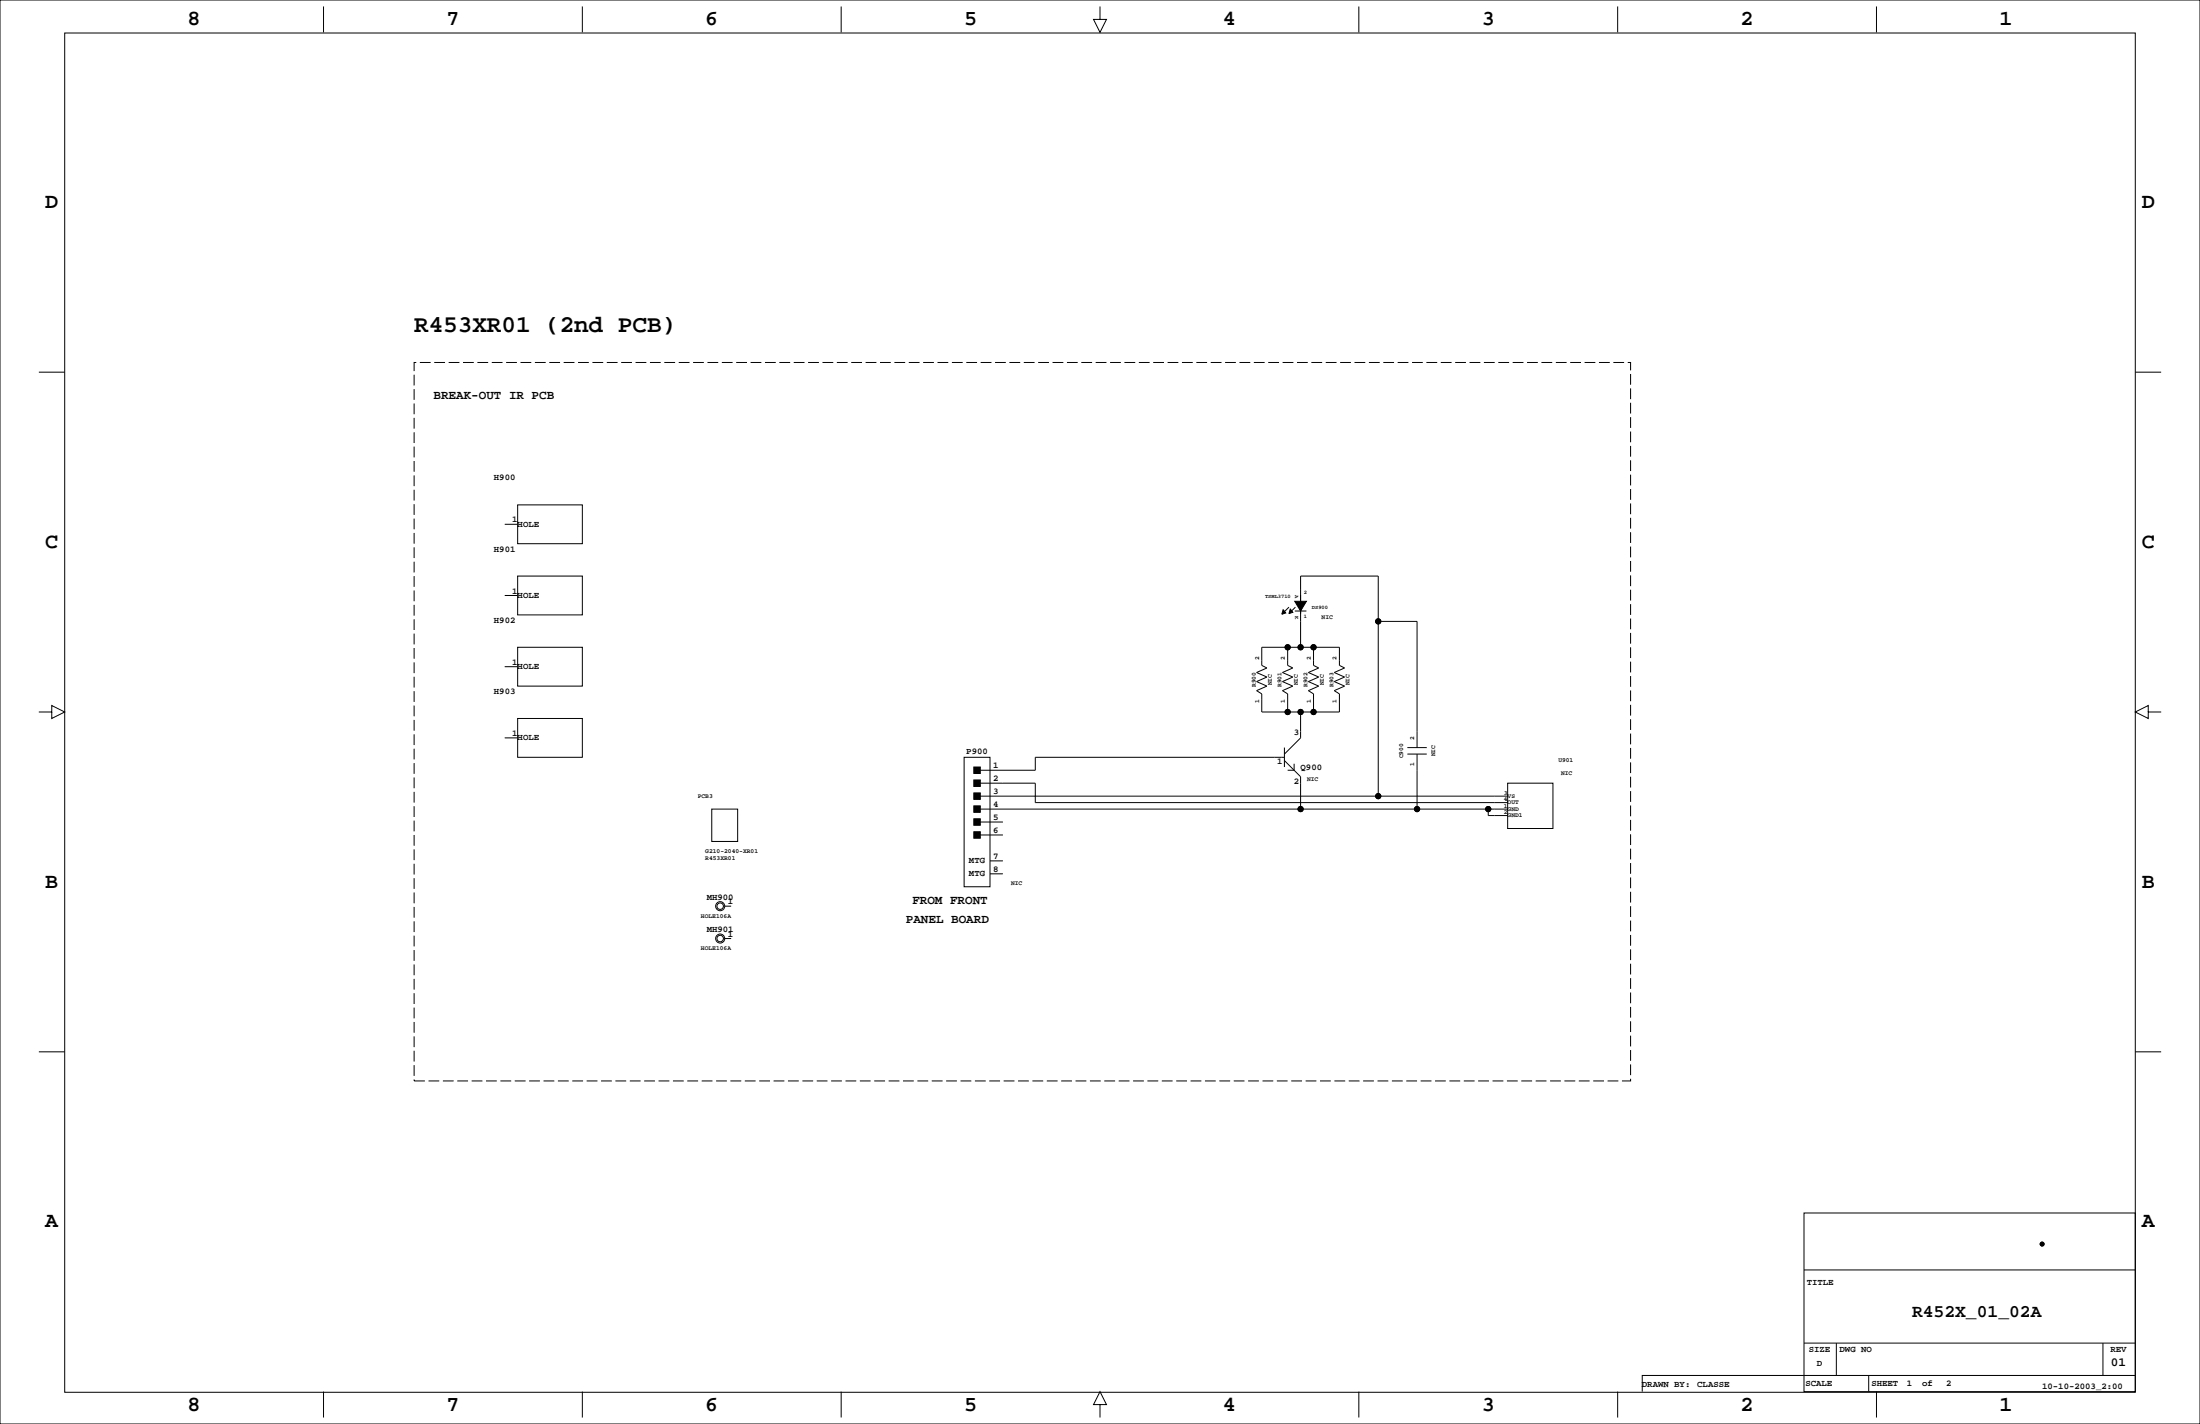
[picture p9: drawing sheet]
<svg xmlns="http://www.w3.org/2000/svg" width="864mm" height="559mm" viewBox="0 0 864 559" stroke-linecap="round" stroke-linejoin="round" font-family="sans-serif">
<g fill="none" stroke="#000" stroke-width=".39">
<path d="M0 0h863.6v558.8h-863.6zM25.4 13h812.8v533.4h-812.8zM127 2.5v10.2M228.6 2.5v10.2M330.2 2.5v10.2M431.8 2.5v5.1h2.5l-2.5 5.1-2.5-5.1h2.5M533.4 2.5v10.2M635 2.5v10.2M736.6 2.5v10.2M15.2 146.1h10.2M838.2 146.1h10.2M203.2 198.1h25.4v15.3h-25.4z"/>
<path d="M198.1 205.7h5.1M198.1 233.7h5.1M203.2 226.1h25.4v15.2h-25.4zM506 238.3l-2.6 2.5M508.3 239.8h4.5M508.5 238.3l-2.5 2.5M203.2 254h25.4v15.2h-25.4zM495.3 254h30.5v7.1l2 1-4.1 1.8 4.1 1.8-4.1 1.8 4.1 1.7-4.1 1.8 2.1 1.3v7.1h-30.5v-7.1l-2-1.3 4-1.8-4-1.7 4-1.8-4-1.8 4-1.8-2-1zM505.5 254v7.1l2 1-4.1 1.8 4.1 1.8-4.1 1.8 4.1 1.7-4.1 1.8 2.1 1.3v7.1M510.5 254v-27.9h30.5v86.3M515.6 254v7.1l2.1 1-4.1 1.8 4.1 1.8-4.1 1.8 4.1 1.7-4.1 1.8 2 1.3v7.1M541 243.8h15.3v49.6"/>
<path d="M15.2 279.4h5.1v-2.5l5.1 2.5-5.1 2.5v-2.5M198.1 261.6h5.1M510.5 279.4v10.2l-6.3 6.3M843.3 279.4v-2.5l-5.1 2.5 5.1 2.5v-2.5h5.1M198.1 289.6h5.1M203.2 281.9h25.4v15.3h-25.4zM378.5 297.2h10.1v50.8h-10.1zM504.2 298.4l6.3 6.4v12.7M504.2 297.2h-97.8v5.1h-21.6M504.2 293.4v7.6M508 299.7v2.6h-2.5M552.4 295.9h7.7"/>
<path d="M552.4 293.4h7.7M556.3 295.9v21.6M279.4 317.5h10.2v12.7h-10.2zM384.8 307.3h21.6v7.7h185.4M384.8 317.5h207M384.8 312.4h207M584.2 317.5v2.5h7.6M591.8 307.3h17.8v17.8h-17.8zM384.8 322.6h8.9M384.8 327.7h8.9M388.6 337.8h5.1M279.4 355.6h.1"/>
<path d="M280.7 355.6h.1M281.9 358.1h.1M283.2 356.9h.1M283.2 355.6h.1M284.5 355.6h2.5M388.6 342.9h5.1M279.4 368.3h.1M280.7 368.3h.1M281.9 370.8h.1M283.2 369.6h.1M283.2 368.3h.1M284.5 368.3h2.5"/>
<path d="M15.2 412.8h10.2M838.2 412.8h10.2M708.2 476h130v70.1h-130zM708.2 498.3h130M708.2 527h130M720.9 527v12.8M733.6 539.8v6.3M825.5 527v12.8M838.2 539.8h-193.5v6.3M127 546.1v10.2M228.6 546.1v10.2M330.2 546.1v10.2"/>
<path d="M431.8 551.2h2.5l-2.5-5.1-2.5 5.1h2.5v5.1M533.4 546.1v10.2M635 546.1v10.2M736.6 546.1v10.2"/>
<circle cx="505.5" cy="254" r="1.02"/>
<circle cx="510.5" cy="254" r="1.02"/>
<circle cx="515.6" cy="254" r="1.02"/>
<circle cx="541" cy="243.8" r="1.02"/>
<circle cx="505.5" cy="279.4" r="1.02"/>
<circle cx="510.5" cy="279.4" r="1.02"/>
<circle cx="515.6" cy="279.4" r="1.02"/>
<circle cx="510.5" cy="317.5" r="1.02"/>
<circle cx="541" cy="312.4" r="1.02"/>
<circle cx="556.3" cy="317.5" r="1.02"/>
<circle cx="584.2" cy="317.5" r="1.02"/>
<circle cx="282.7" cy="355.6" r="1.78"/>
<circle cx="282.7" cy="355.6" r="1.27"/>
<circle cx="282.7" cy="368.3" r="1.78"/>
<circle cx="282.7" cy="368.3" r="1.27"/>
<circle cx="801.6" cy="488.2" r=".76"/>
</g>
<g fill="#000" stroke="#000" stroke-width=".39">
<path d="M510.5 236h2.3l-2.3 3.8z" fill-rule="evenodd"/>
<path d="M508.3 236h2.2v3.8z" fill-rule="evenodd"/>
<path d="M503.7 239.3l1 1.2-1.5 .5z" fill-rule="evenodd"/>
<path d="M506.5 239l1 1.3-1.5 .5z" fill-rule="evenodd"/>
<path d="M382.3 316.2h2.5v2.6h-2.5z" fill-rule="evenodd"/>
<path d="M382.3 311.1h2.5v2.6h-2.5z" fill-rule="evenodd"/>
<path d="M382.3 306.1h2.5v2.5h-2.5z" fill-rule="evenodd"/>
<path d="M382.3 301h2.5v2.5h-2.5z" fill-rule="evenodd"/>
<path d="M382.3 326.4h2.5v2.5h-2.5z" fill-rule="evenodd"/>
<path d="M382.3 321.3h2.5v2.5h-2.5z" fill-rule="evenodd"/>
<circle cx="505.5" cy="254" r="1.02"/>
<circle cx="510.5" cy="254" r="1.02"/>
<circle cx="515.6" cy="254" r="1.02"/>
<circle cx="541" cy="243.8" r="1.02"/>
<circle cx="505.5" cy="279.4" r="1.02"/>
<circle cx="510.5" cy="279.4" r="1.02"/>
<circle cx="515.6" cy="279.4" r="1.02"/>
<circle cx="510.5" cy="317.5" r="1.02"/>
<circle cx="541" cy="312.4" r="1.02"/>
<circle cx="556.3" cy="317.5" r="1.02"/>
<circle cx="584.2" cy="317.5" r="1.02"/>
<circle cx="801.6" cy="488.2" r=".76"/>
</g>
<path d="M162.6 142.2h477.5v282h-477.5z" fill="none" stroke="#000" stroke-width=".39" stroke-dasharray="4.2 1.4" stroke-linecap="butt"/>
<text font-size="9.5" x="162.6" y="130.1">R453XR01 (2nd PCB)</text>
<g font-size="8.5">
<text x="73.7" y="10">8</text>
<text x="175.3" y="10">7</text>
<text x="276.9" y="10">6</text>
<text x="378.5" y="10">5</text>
<text x="480.1" y="10">4</text>
<text x="581.7" y="10">3</text>
<text x="683.3" y="10">2</text>
<text x="784.9" y="10">1</text>
<text x="17.8" y="81.6">D</text>
<text x="840.7" y="81.6">D</text>
<text x="17.8" y="215">C</text>
<text x="840.7" y="215">C</text>
<text x="17.8" y="348.3">B</text>
<text x="840.7" y="348.3">B</text>
<text x="17.8" y="481.7">A</text>
<text x="840.7" y="481.7">A</text>
<text x="73.7" y="553.8">8</text>
<text x="175.3" y="553.8">7</text>
<text x="276.9" y="553.8">6</text>
<text x="378.5" y="553.8">5</text>
<text x="480.1" y="553.8">4</text>
<text x="581.7" y="553.8">3</text>
<text x="683.3" y="553.8">2</text>
<text x="784.9" y="553.8">1</text>
</g>
<text font-size="7.1" x="750.6" y="517">R452X_01_02A</text>
<g font-size="4.9">
<text x="170.2" y="156.5">BREAK-OUT IR PCB</text>
<text x="358.1" y="354.6">FROM FRONT</text>
<text x="355.6" y="362.2">PANEL BOARD</text>
<text x="828.6" y="536.1">01</text>
</g>
<g font-size="3.5">
<text x="193.9" y="188.5">H900</text>
<text x="201.1" y="205">1</text>
<text x="203.2" y="206.7">HOLE</text>
<text x="193.9" y="216.4">H901</text>
<text x="201.1" y="233">1</text>
<text x="203.2" y="234.7">HOLE</text>
<text x="193.9" y="244.4">H902</text>
<text x="201.1" y="260.9">1</text>
<text x="203.2" y="262.6">HOLE</text>
<text x="193.9" y="272.3">H903</text>
<text x="201.1" y="288.8">1</text>
<text x="203.2" y="290.6">HOLE</text>
<text x="507.9" y="288.3">3</text>
<text x="379.3" y="295.9">P900</text>
<text x="501.3" y="299.7">1</text>
<text x="389.9" y="301.5">1</text>
<text x="510.5" y="302.2">Q900</text>
<text x="389.9" y="306.6">2</text>
<text x="389.9" y="311.6">3</text>
<text x="507.9" y="307.8">2</text>
<text x="389.9" y="316.7">4</text>
<text x="389.9" y="321.8">5</text>
<text x="389.9" y="326.9">6</text>
<text x="380.4" y="338.8">MTG</text>
<text x="389.9" y="337">7</text>
<text x="380.4" y="343.9">MTG</text>
<text x="389.9" y="342.1">8</text>
<text x="277.4" y="353">MH900</text>
<text x="285.8" y="354.8">1</text>
<text x="277.4" y="365.7">MH901</text>
<text x="285.8" y="367.5">1</text>
<text x="709.2" y="504.2">TITLE</text>
<text x="710" y="530.6">SIZE</text>
<text x="722.1" y="530.6">DWG NO</text>
<text x="828.4" y="530.6">REV</text>
<text x="713.2" y="536.2">D</text>
<text x="644.5" y="544.3">DRAWN BY:</text>
<text x="666.2" y="544.4">CLASSE</text>
<text x="708.7" y="544">SCALE</text>
<text x="734.6" y="544">SHEET</text>
<text x="748.5" y="544">1</text>
<text x="754.5" y="544">of</text>
<text x="764" y="544">2</text>
<text x="801.6" y="544.9">10-10-2003_2:00</text>
</g>
<g font-size="2.5">
<text x="518.8" y="242.9">NIC</text>
<text x="494.2" y="259.1" transform="rotate(-90 494.2 259.1)">2</text>
<text x="504.4" y="259.1" transform="rotate(-90 504.4 259.1)">2</text>
<text x="514.5" y="259.1" transform="rotate(-90 514.5 259.1)">2</text>
<text x="524.7" y="259.1" transform="rotate(-90 524.7 259.1)">2</text>
<text x="492.9" y="269.7" transform="rotate(-90 492.9 269.7)">R900</text>
<text x="499.3" y="268.9" transform="rotate(-90 499.3 268.9)">NIC</text>
<text x="503.1" y="269.7" transform="rotate(-90 503.1 269.7)">R901</text>
<text x="509.5" y="268.9" transform="rotate(-90 509.5 268.9)">NIC</text>
<text x="513.3" y="269.7" transform="rotate(-90 513.3 269.7)">R902</text>
<text x="519.6" y="268.9" transform="rotate(-90 519.6 268.9)">NIC</text>
<text x="523.4" y="269.7" transform="rotate(-90 523.4 269.7)">R903</text>
<text x="529.8" y="268.9" transform="rotate(-90 529.8 268.9)">NIC</text>
<text x="494.2" y="275.8" transform="rotate(-90 494.2 275.8)">1</text>
<text x="504.4" y="275.8" transform="rotate(-90 504.4 275.8)">1</text>
<text x="514.5" y="275.8" transform="rotate(-90 514.5 275.8)">1</text>
<text x="524.7" y="275.8" transform="rotate(-90 524.7 275.8)">1</text>
<text x="555.2" y="290.6" transform="rotate(-90 555.2 290.6)">2</text>
<text x="550.9" y="297.6" transform="rotate(-90 550.9 297.6)">C900</text>
<text x="563.3" y="296.9" transform="rotate(-90 563.3 296.9)">NIC</text>
<text x="611.7" y="299.2">U901</text>
<text x="555.2" y="300.7" transform="rotate(-90 555.2 300.7)">1</text>
<text x="612.8" y="304.3">NIC</text>
<text x="513.1" y="306.4">NIC</text>
<text x="590.3" y="311.9">3</text>
<text x="273.9" y="313.2">PCB3</text>
<text x="590.3" y="317">1</text>
<text x="590.3" y="314.5">4</text>
<text x="591.8" y="315.7">OUT</text>
<text x="591.8" y="313.1">VS</text>
<text x="590.3" y="319.5">2</text>
<text x="591.8" y="320.7">GND1</text>
<text x="591.8" y="318.2">GND</text>
<text x="276.9" y="334.8">G210-2040-XR01</text>
<text x="276.9" y="337.3">R453XR01</text>
<text x="396.9" y="347.5">NIC</text>
<text x="275.2" y="360.2">HOLE106A</text>
<text x="275.2" y="372.9">HOLE106A</text>
</g>
<g font-size="2.1">
<text x="508.4" y="233.4" transform="rotate(90 508.4 233.4)">A</text>
<text x="511.8" y="233">2</text>
<text x="496.6" y="234.5">TSML3710</text>
<text x="515" y="238.9">DS900</text>
<text x="508.4" y="241.6" transform="rotate(90 508.4 241.6)">K</text>
<text x="511.8" y="242.7">1</text>
</g>
</svg>
